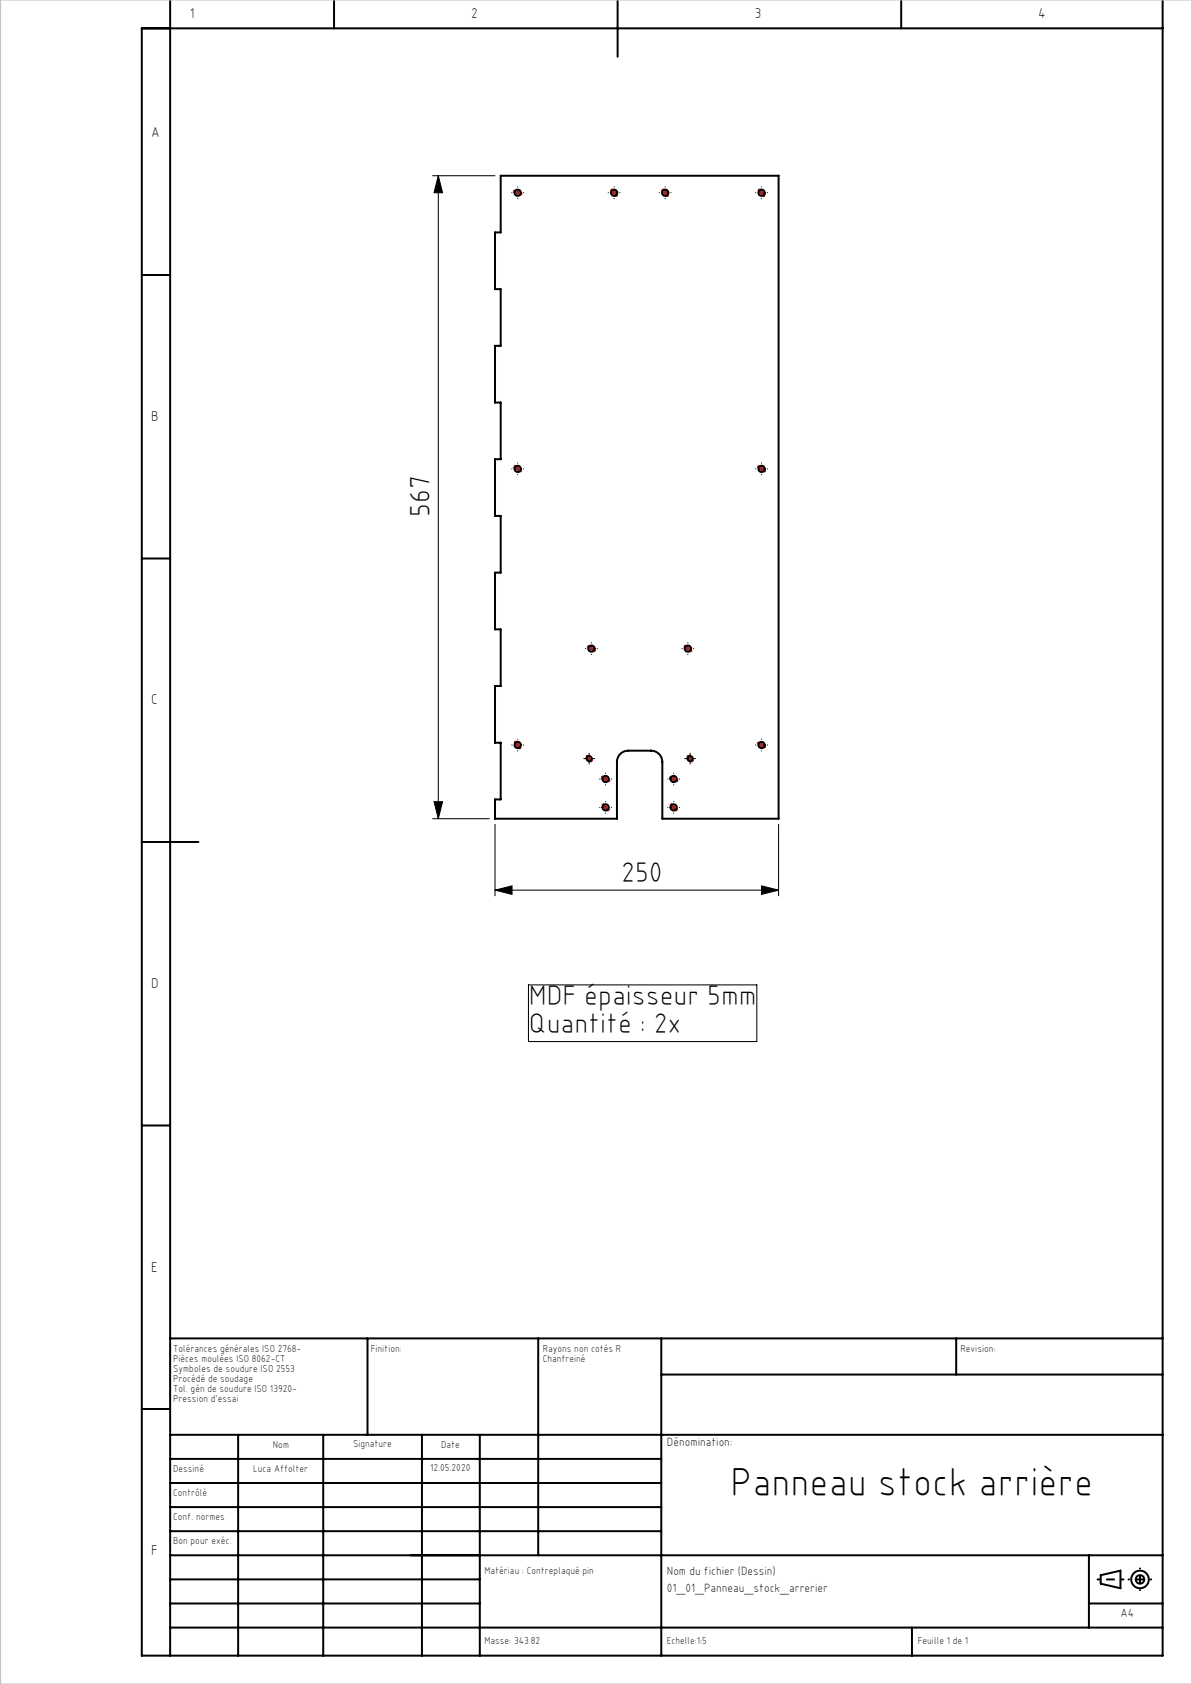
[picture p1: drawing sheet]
<svg xmlns="http://www.w3.org/2000/svg" width="210mm" height="297mm" viewBox="0 0 210 297" stroke-linecap="round" stroke-linejoin="round" font-family="sans-serif">
<g fill="none" stroke="#000" stroke-width=".35">
<path d="M30 0v292M58.9 0v5M108.9 0v10M158.9 0v5M205 0v292h-180v-287h180M88.3 31h49v113.4h-20.5v-10a2 2 0 0 0-2-2h-4a2 2 0 0 0-2 2v10h-21.5v-3.4h1v-10h-1v-10h1v-10h-1v-10h1v-10h-1v-10h1v-10h-1v-10h1v-10h-1v-10h1zM25 48.5h5M25 98.5h5M25 148.5h10M25 198.5h5M30 236.1h175M64.8 236.1v17"/>
<path d="M94.9 236.1v38.2M116.6 236.1v55.9M168.6 236.1v6.3M25 248.5h5M30 253.1h175M30 257.3h86.6M42 253.1v38.9M57 253.1v38.9M74.4 253.1v38.9M84.6 253.1v38.9M116.6 242.4h88.4M30 270.1h86.6"/>
<path d="M30 265.8h86.6M30 261.6h86.6M30 278.6h54.6M30 274.3h175M192 274.3v12.8M194.1 277.8l3.5-.8v3.1l-3.5-.8zM30 287.1h175M30 282.8h54.6M160.8 287.1v4.9M192 282.8h13"/>
<circle cx="91.3" cy="34" r=".55"/>
<circle cx="108.3" cy="34" r=".55"/>
<circle cx="117.3" cy="34" r=".55"/>
<circle cx="134.3" cy="34" r=".55"/>
<circle cx="91.3" cy="82.7" r=".55"/>
<circle cx="134.3" cy="82.7" r=".55"/>
<circle cx="104.3" cy="114.4" r=".55"/>
<circle cx="121.3" cy="114.4" r=".55"/>
<circle cx="91.3" cy="131.4" r=".55"/>
<circle cx="103.9" cy="133.8" r=".45"/>
<circle cx="106.8" cy="137.4" r=".55"/>
<circle cx="118.8" cy="137.4" r=".55"/>
<circle cx="121.7" cy="133.8" r=".45"/>
<circle cx="134.3" cy="131.4" r=".55"/>
<circle cx="106.8" cy="142.4" r=".55"/>
<circle cx="118.8" cy="142.4" r=".55"/>
<circle cx="201" cy="278.6" r="1.55"/>
<circle cx="201" cy="278.6" r=".75"/>
</g>
<g fill="none" stroke="#000" stroke-width=".18">
<path d="M76.3 31h11M77.3 31v113.4M77.3 31l.7 3h-1.5zM90.8 34h1M91.3 33.5v1M107.8 34h1M108.3 33.5v1M116.8 34h1M117.3 33.5v1M133.8 34h1M134.3 33.5v1M90.8 82.7h1"/>
<path d="M91.3 82.2v1M133.8 82.7h1M134.3 82.2v1M103.8 114.4h1M104.3 113.9v1M120.8 114.4h1M121.3 113.9v1M90.8 131.4h1M91.3 130.9v1M103.4 133.8h1M103.9 133.3v1M106.3 137.4h1"/>
<path d="M106.8 136.9v1M118.3 137.4h1M118.8 136.9v1M121.2 133.8h1M121.7 133.3v1M133.8 131.4h1M134.3 130.9v1M76.3 144.4h10M76.5 141.4h1.5l-.7 3zM87.3 157l3-.8v1.5zM87.3 145.4v12.6M87.3 157h50"/>
<path d="M106.3 142.4h1M106.8 141.9v1M118.3 142.4h1M118.8 141.9v1M134.3 156.2l3 .8-3 .7zM137.3 145.4v12.6M93.2 173.7h40.2v10h-40.2z"/>
</g>
<g fill="none" stroke="#000" stroke-width=".18" stroke-dasharray="30.5 1.3 1.3 1.3">
<path d="M90.3 34h-.1M91.3 33v-.1M91.3 35h.1M92.3 34h.1M107.3 34h-.1M108.3 33v-.1M108.3 35h.1M109.3 34h.1M116.3 34h-.1M117.3 33v-.1M117.3 35h.1M118.3 34h.1"/>
<path d="M133.3 34h-.1M134.3 33v-.1M134.3 35h.1M135.3 34h.1M90.3 82.7h-.1M91.3 81.7v-.1M91.3 83.7h.1M92.3 82.7h.1M133.3 82.7h-.1M134.3 81.7v-.1M134.3 83.7h.1M135.3 82.7h.1"/>
<path d="M103.3 114.4h-.1M104.3 113.4v-.1M104.3 115.4h.1M105.3 114.4h.1M120.3 114.4h-.1M121.3 113.4v-.1M121.3 115.4h.1M122.3 114.4h.1M90.3 131.4h-.1M91.3 130.4v-.1M91.3 132.4h.1M92.3 131.4h.1"/>
<path d="M103.4 133.8h-.5M103.9 133.3v-.5M103.9 134.3v.4M104.4 133.8h.4M105.8 137.4h-.1M106.8 136.4v-.1M106.8 138.4h.1M107.8 137.4h.1M117.8 137.4h-.1M118.8 136.4v-.1M118.8 138.4h.1M119.8 137.4h.1"/>
<path d="M121.2 133.8h-.5M121.7 133.3v-.5M121.7 134.3v.4M122.2 133.8h.4M133.3 131.4h-.1M134.3 130.4v-.1M134.3 132.4h.1M135.3 131.4h.1M105.8 142.4h-.1M106.8 141.4v-.1M106.8 143.4h.1M107.8 142.4h.1"/>
<path d="M117.8 142.4h-.1M118.8 141.4v-.1M118.8 143.4h.1M119.8 142.4h.1"/>
</g>
<path d="M193.5 278.6h4.6" fill="none" stroke="#000" stroke-width=".35" stroke-dasharray="30.5 1.3 1.3 1.3" stroke-dashoffset="30.1"/>
<path d="M201 276.6v3.8" fill="none" stroke="#000" stroke-width=".35" stroke-dasharray="30.5 1.3 1.3 1.3" stroke-dashoffset="30.5"/>
<path d="M203 278.6h-4" fill="none" stroke="#000" stroke-width=".35" stroke-dasharray="30.5 1.3 1.3 1.3" stroke-dashoffset="30.4"/>
<g fill="none" stroke="#f00" stroke-width=".7">
<path d="M90.8 33.8l1 .4M107.9 33.6l.8 .8M116.9 33.6l.8 .8M133.9 33.6l.8 .8M90.8 82.4l.9 .6M133.8 82.4l.9 .6M103.8 114.1l1 .6M120.8 114.1l.9 .6M90.9 131l.7 .8M103.6 133.5l.6 .6M106.3 137.2l1 .4M118.3 137.2l1 .4"/>
<path d="M121.4 133.5l.6 .6M133.8 131.1l1 .6M106.4 142l.8 .8M118.4 142l.8 .8"/>
</g>
<path d="M210.1 0h-210v297h210" fill="none" stroke="#c0c0c0" stroke-width=".18"/>
<g fill="#000">
<path d="M76.5 141.4h1.5l-.7 3zM77.3 31l.7 3h-1.5z"/>
<path d="M87.3 157l3-.8v1.5zM134.3 156.2l3 .8-3 .7z"/>
</g>
<text font-size="7.1" x="128.8" y="263.8">Panneau stock arrière</text>
<g font-size="5">
<text x="75.8" y="91.1" transform="rotate(-90 75.8 91.1)">567</text>
<text x="109.5" y="155.5">250</text>
<text x="93.2" y="177.2">MDF épaisseur 5mm</text>
<text x="93.2" y="182.2">Quantité : 2x</text>
</g>
<g font-size="2.5">
<text x="33.5" y="3.2">1</text>
<text x="83.1" y="3.2">2</text>
<text x="133.1" y="3.2">3</text>
<text x="183.1" y="3.2">4</text>
<text x="26.7" y="24.2">A</text>
<text x="26.7" y="74.2">B</text>
<text x="26.7" y="124.2">C</text>
<text x="26.7" y="174.3">D</text>
<text x="26.7" y="224.2">E</text>
<text x="26.7" y="274.2">F</text>
</g>
<g font-size="2.1">
<text x="117.6" y="255.1">Dénomination:</text>
<text x="117.6" y="280.8">01_01_Panneau_stock_arrerier</text>
<text x="117.6" y="277.8">Nom du fichier (Dessin)</text>
<text x="197.6" y="285.2">A4</text>
</g>
<g font-size="1.8">
<text x="30.5" y="238.5">Tolérances générales ISO 2768-</text>
<text x="65.4" y="238.5">Finition:</text>
<text x="95.7" y="238.5">Rayons non cotés R</text>
<text x="169.3" y="238.5">Revision:</text>
<text x="30.5" y="240.3">Pièces moulées ISO 8062-CT</text>
<text x="30.5" y="242">Symboles de soudure ISO 2553</text>
<text x="30.5" y="243.8">Procédé de soudage</text>
<text x="30.5" y="245.6">Tol. gén de soudure ISO 13920-</text>
<text x="95.7" y="240.3">Chanfreiné</text>
<text x="30.5" y="247.3">Pression d'essai</text>
<text x="48.1" y="255.3">Nom</text>
<text x="62.3" y="255.3">Signature</text>
<text x="77.8" y="255.3">Date</text>
<text x="30.5" y="263.8">Contrôlé</text>
<text x="30.5" y="259.6">Dessiné</text>
<text x="44.7" y="259.6">Luca Affolter</text>
<text x="75.8" y="259.5">12.05.2020</text>
<text x="30.5" y="268.1">Conf. normes</text>
<text x="30.5" y="272.3">Bon pour exéc.</text>
<text x="85.4" y="277.6">Matériau : Contreplaqué pin</text>
<text x="85.4" y="289.9">Masse: 343.82</text>
<text x="117.6" y="289.9">Echelle:1:5</text>
<text x="161.8" y="289.9">Feuille 1 de 1</text>
</g>
</svg>
